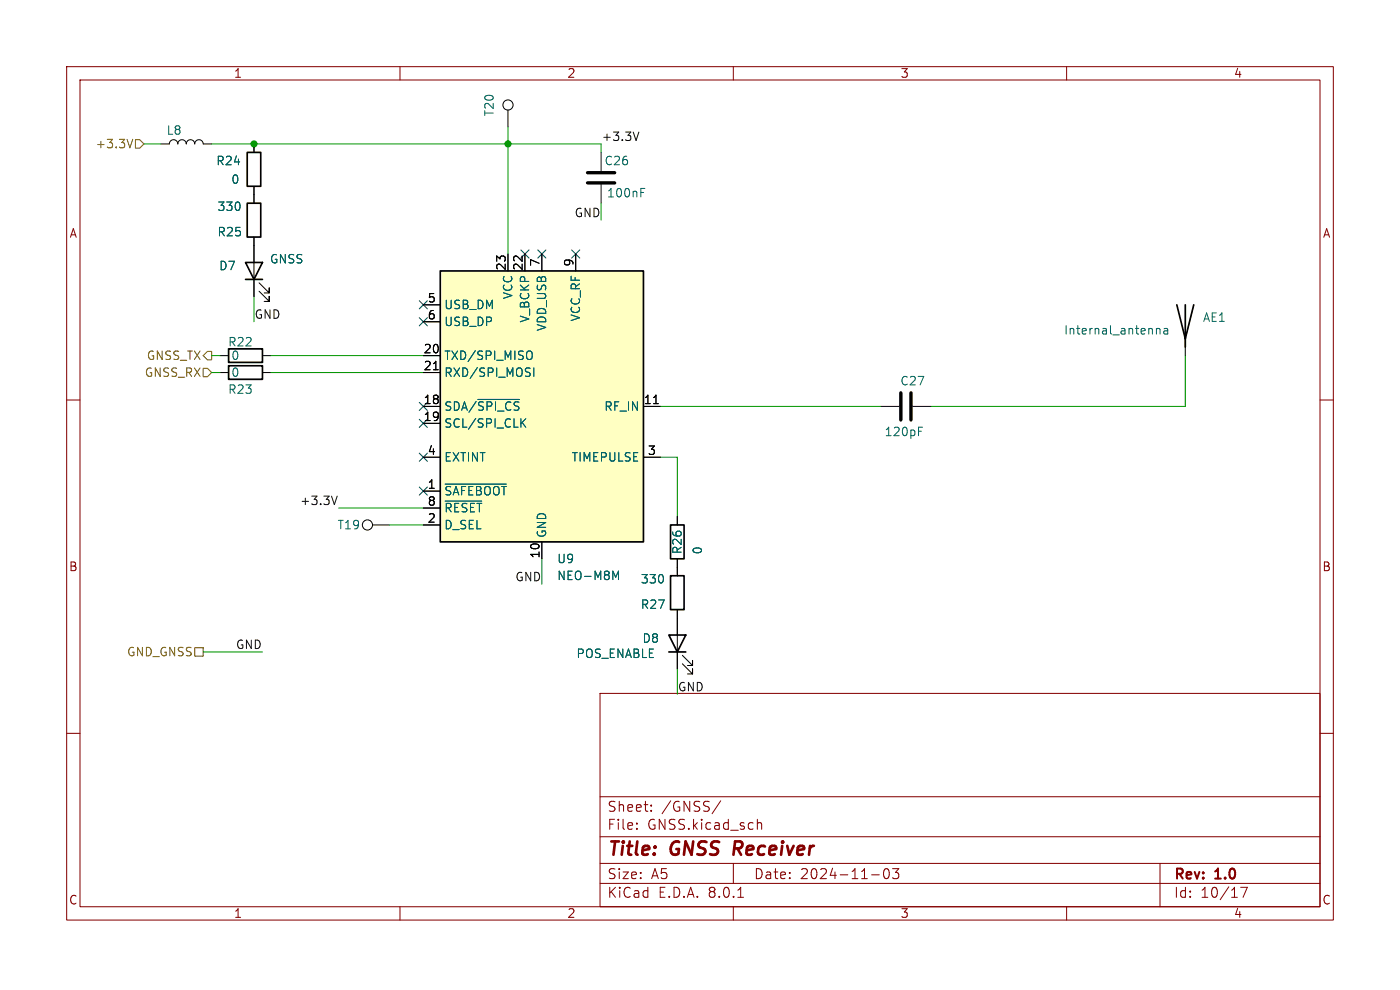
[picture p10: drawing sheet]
<svg xmlns="http://www.w3.org/2000/svg" width="297mm" height="210mm" viewBox="0 0 297 210" stroke-linecap="round" stroke-linejoin="round" font-family="sans-serif">
<g fill="none" stroke="#840000" stroke-width=".22">
<path d="M14.1 14.1h268.8v181.1h-268.8zM17 17h263v175.3h-263zM84.9 14.1v2.9M155.6 14.1v2.9M226.3 14.1v2.9M14.1 84.9h2.9M280 84.9h2.9M14.1 155.6h2.9M127.3 147.1h152.7v45.2h-152.7zM280 155.6h2.9M127.3 177.5h152.7M127.3 169h152.7"/>
<path d="M135.1 175.7v.2M135.1 174.6v.2M138.1 171.9v.2M138.1 170.8v.2M152.9 169.9l-1.8 2.7M160.7 173.8v2.1M160.7 174.7a.53 .53 0 0 1 .9 .1v1.1M84.9 192.3v2.9M127.3 187.4h152.7M127.3 183.2h152.7M155.6 192.3v2.9M155.6 183.2v4.2"/>
<path d="M156.5 190.3h1.2M184.9 185.6h1.6M187.6 184.5l.5-.2a1.33 1.33 0 0 1 0 2.1h-.2a1.29 1.29 0 0 1-.3-1.9zM189.4 184.3h1.3l-.7 .8a.58 .58 0 0 1 .7 .4v.5l-.2 .3-.8 .1-.3-.2M226.3 192.3v2.9M246.1 183.2v9.1M263.2 188.2h1.4l-.9 2.1"/>
</g>
<path d="M155.9 178.5l-.3 2.8" fill="none" stroke="#840000" stroke-width=".57"/>
<g fill="none" stroke="#000" stroke-width=".22">
<path d="M34.1 30.5h1.8a.9 .9 0 0 1 .9-.9 .9 .9 0 0 1 .9 .9 .9 .9 0 0 1 .9-.9 .9 .9 0 0 1 .9 .9 .9 .9 0 0 1 .9-.9 .9 .9 0 0 1 .9 .9 .9 .9 0 0 1 .9-.9 .9 .9 0 0 1 .9 .9h1.8M107.8 23.3v3.6M127.5 32.3v4M127.5 39.2v3.9M53.9 41.3v1.8M53.9 50.3v1.8M46.7 79h1.8M46.7 75.4h1.8M55.7 79h1.8M55.7 75.4h1.8M251.5 71.8v3.6M186.8 86.2h3.9"/>
<path d="M193.6 86.2h4M79 111.4h3.6M143.7 109.6v1.8M143.7 118.5v3.6M143.7 129.3v12.6M144.8 139l2.1 2.2v-1.1v1.1h-1.1M144.8 140.8l2.1 2.2v-1.1v1.1h-1.1"/>
<circle cx="107.8" cy="22.3" r="1.08"/>
<circle cx="78" cy="111.4" r="1.08"/>
</g>
<path d="M52.4 43.1h2.9v7.2h-2.9zM48.5 77.6h7.2v2.9h-7.2zM48.5 74h7.2v2.9h-7.2zM249.7 64.7l1.8 7.1 1.7-7.1M251.5 64.7v8.9M142.3 111.4h2.8v7.1h-2.8zM141.9 134.7h3.6l-1.8 3.6zM141.9 138.3h3.6M142.3 122.1h2.8v7.2h-2.8z" fill="none" stroke="#000" stroke-width=".36"/>
<path d="M136 40h.8M136 40.8h.6M245.3 69.7v1.2M245.3 69.8l.3-.1 .4 .1 .1 1.1M247 69.8h.6l.1 1.1M247.7 70.1l-.6 .1a.35 .35 0 0 0-.2 .3 .35 .35 0 0 0 .2 .4l.6-.1M194.9 91.5h.6M194.9 90.6h.8" fill="none" stroke="#006464" stroke-width=".22"/>
<path d="M124.6 36.6h5.8M124.6 38.8h5.8M191.1 83.3v5.8M193.3 83.3v5.8" fill="none" stroke="#000" stroke-width=".72"/>
<path d="M93.4 57.5h43.1v57.5h-43.1z" fill="#ffffc2"/>
<path d="M52.4 32.3h2.9v7.2h-2.9zM52.1 55.7h3.6l-1.8 3.6zM52.1 59.3h3.6M93.4 57.5h43.1v57.5h-43.1z" fill="none" stroke="#000" stroke-width=".36"/>
<g fill="none" stroke="#000" stroke-width=".22">
<path d="M53.9 30.5v1.8M53.9 39.5v3.6M53.9 50.3v12.6M55 60l2.1 2.1v-1v1h-1.1M107.8 53.9v3.6M111.4 53.9v3.6M114.9 53.9v3.6M122.1 53.9v3.6M55 61.8l2.1 2.1v-1v1h-1.1M89.8 75.4h3.6M89.8 79h3.6M89.8 64.7h3.6"/>
<path d="M89.8 68.3h3.6M91.9 78.4h1.1M89.8 86.2h3.6M89.8 89.8h3.6M89.8 97h3.6M136.5 86.2h3.6M136.5 97h3.6M138.6 85.6h1.1M89.8 104.2h3.6M89.8 111.4h3.6M89.8 107.8h3.6M114.9 114.9v3.6"/>
<path d="M143.7 109.6v1.8M143.7 118.5v3.6M143.7 129.3v5.4M143.7 138.3v3.6"/>
</g>
<path d="M112.1 74.5a.6 .6 0 0 1 .8 .6v.6a.6 .6 0 0 1-.8 .6M113.2 78.1v1.7M101.4 84.7h8.8M110.8 89.6l.7 1M111.5 88.8l-1 1.1M94.4 102.7h13M94.4 106.3h7.8M130 121.2l.6 1.2 .6-1.2v1.8" fill="none" stroke="#006464" stroke-width=".22"/>
<path d="M28.2 29.6l-.6 1.8M28.7 29.6h.9l.9 .9-.9 .9h-.9zM43.1 78.1h.9l.9 .9-.9 .9h-.9zM44 74.5h.9v1.8h-.9l-.9-.9zM41.3 137.4h1.8v1.8h-1.8z" fill="none" stroke="#725600" stroke-width=".22"/>
<path d="M135.5 28l-.6 1.8M71.5 105.2l-.6 1.8" fill="none" stroke="#0f0f0f" stroke-width=".22"/>
<g fill="none" stroke="#009600" stroke-width=".22">
<path d="M30.5 30.5h3.6M44.9 30.5h82.6v1.8M107.8 26.9v27M127.5 43.1v3.6M44.9 79h1.8M44.9 75.4h1.8M53.9 62.9v5.4M57.5 79h32.3M57.5 75.4h32.3M251.5 75.4v10.8h-53.9M140.1 86.2h46.7M140.1 97h3.6v12.6"/>
<path d="M71.8 107.8h18M82.6 111.4h7.2M114.9 118.5v5.4M43.1 138.3h12.6M143.7 141.9v5.4"/>
</g>
<g fill="none" stroke="#000084" stroke-width=".22">
<path d="M110.5 53l1.7 1.7M112.2 53l-1.7 1.7M114.1 53l1.7 1.7M115.8 53l-1.7 1.7M121.3 53l1.7 1.7M123 53l-1.7 1.7M88.9 67.4l1.8 1.7M88.9 63.8l1.8 1.7M90.7 67.4l-1.8 1.7M90.7 63.8l-1.8 1.7M88.9 85.4l1.8 1.7M88.9 88.9l1.8 1.8"/>
<path d="M88.9 96.1l1.8 1.8M90.7 85.4l-1.8 1.7M90.7 88.9l-1.8 1.8M90.7 96.1l-1.8 1.8M88.9 103.3l1.8 1.7M90.7 103.3l-1.8 1.7"/>
</g>
<g fill="#009600" stroke="#009600" stroke-width=".22">
<circle cx="53.9" cy="30.5" r=".65"/>
<circle cx="107.8" cy="30.5" r=".65"/>
</g>
<g font-size="3.9" fill="#840000">
<text x="128.7" y="182.3">Title:</text>
<text x="142.4" y="182.3">GNSS</text>
<text x="156.8" y="182.3">Receiver</text>
</g>
<g font-size="3" fill="#840000">
<text x="128.7" y="172.5">Sheet:</text>
<text x="140.3" y="172.5">/GNSS/</text>
<text x="128.7" y="176.3">File:</text>
<text x="137.3" y="176.3">GNSS.kicad_sch</text>
<text x="128.7" y="190.8">KiCad</text>
<text x="128.7" y="186.8">Size:</text>
<text x="138.1" y="186.8">A5</text>
<text x="139.6" y="190.8">E.D.A.</text>
<text x="150.4" y="190.8">8.0.1</text>
<text x="159.8" y="186.8">Date:</text>
<text x="169.7" y="186.8">2024-11-03</text>
<text x="248.9" y="187.1">Rev:</text>
<text x="248.9" y="190.8">Id:</text>
<text x="254.7" y="190.8">10/17</text>
<text x="257.9" y="187.1">1.0</text>
</g>
<g font-size="2.6" fill="#840000">
<text x="49.5" y="16.8">1</text>
<text x="120.2" y="16.8">2</text>
<text x="190.9" y="16.8">3</text>
<text x="261.6" y="16.8">4</text>
<text x="14.6" y="50.7">A</text>
<text x="280.5" y="50.7">A</text>
<text x="14.5" y="121.5">B</text>
<text x="280.4" y="121.5">B</text>
<text x="14.5" y="192.2">C</text>
<text x="49.5" y="195">1</text>
<text x="120.2" y="195">2</text>
<text x="190.9" y="195">3</text>
<text x="261.6" y="195">4</text>
<text x="280.4" y="192.2">C</text>
</g>
<g font-size="2.5" fill="#006464">
<text x="35.2" y="28.9">L8</text>
<text x="105" y="24.8" transform="rotate(-90 105 24.8)">T20</text>
<text x="45.7" y="35.3">R24</text>
<text x="128.1" y="35.3">C26</text>
<text x="48.9" y="39.3">0</text>
<text x="46" y="45">330</text>
<text x="128.6" y="42.2">100nF</text>
<text x="46" y="50.4">R25</text>
<text x="46.4" y="57.6">D7</text>
<text x="57.1" y="56.2">GNSS</text>
<text x="94.1" y="65.9">USB_DM</text>
<text x="109" y="63.6" transform="rotate(-90 109 63.6)">VCC</text>
<text x="94.1" y="69.5">USB_DP</text>
<text x="112.6" y="68.6" transform="rotate(-90 112.6 68.6)">V_BCKP</text>
<text x="116.2" y="70.4" transform="rotate(-90 116.2 70.4)">VDD_USB</text>
<text x="123.4" y="68.3" transform="rotate(-90 123.4 68.3)">VCC_RF</text>
<text x="225.6" y="71.3">Internal_antenna</text>
<text x="255.1" y="68.6">AE1</text>
<text x="48.3" y="73.8">R22</text>
<text x="48.9" y="76.7">0</text>
<text x="94.1" y="76.7">TXD/SPI_MISO</text>
<text x="48.3" y="83.8">R23</text>
<text x="48.9" y="80.2">0</text>
<text x="94.1" y="80.2">RXD/SPI_MOSI</text>
<text x="190.9" y="82">C27</text>
<text x="94.1" y="87.4">SDA/~{SPI_CS}</text>
<text x="128.1" y="87.4">RF_IN</text>
<text x="94.1" y="91">SCL/SPI_CLK</text>
<text x="187.5" y="92.8">120pF</text>
<text x="94.1" y="98.2">EXTINT</text>
<text x="121.1" y="98.2">TIMEPULSE</text>
<text x="94.1" y="105.4">~{SAFEBOOT}</text>
<text x="71.5" y="112.6">T19</text>
<text x="94.1" y="112.6">D_SEL</text>
<text x="94.1" y="109">~{RESET}</text>
<text x="116.2" y="114.2" transform="rotate(-90 116.2 114.2)">GND</text>
<text x="118.1" y="119.8">U9</text>
<text x="144.9" y="117.7" transform="rotate(-90 144.9 117.7)">R26</text>
<text x="149.2" y="117.7" transform="rotate(-90 149.2 117.7)">0</text>
<text x="118.1" y="123.4">NEO-M8M</text>
<text x="135.8" y="124.1">330</text>
<text x="135.8" y="129.5">R27</text>
<text x="136.2" y="136.6">D8</text>
<text x="122.1" y="139.9">POS_ENABLE</text>
</g>
<g font-size="2.5" fill="#725600">
<text x="20.1" y="31.8">+3.3V</text>
<text x="31" y="76.7">GNSS_TX</text>
<text x="30.6" y="80.2">GNSS_RX</text>
<text x="26.8" y="139.5">GND_GNSS</text>
</g>
<g font-size="2.5" fill="#0f0f0f">
<text x="127.5" y="30">+3.3V</text>
<text x="121.8" y="46.2">GND</text>
<text x="53.9" y="67.8">GND</text>
<text x="63.5" y="107.3">+3.3V</text>
<text x="109.2" y="123.4">GND</text>
<text x="49.9" y="137.8">GND</text>
<text x="143.7" y="146.8">GND</text>
</g>
<g font-size="2.5">
<text x="107.4" y="57.5" transform="rotate(-90 107.4 57.5)">23</text>
<text x="111" y="57.5" transform="rotate(-90 111 57.5)">22</text>
<text x="114.6" y="56.7" transform="rotate(-90 114.6 56.7)">7</text>
<text x="121.8" y="56.7" transform="rotate(-90 121.8 56.7)">9</text>
<text x="90.6" y="64.3">5</text>
<text x="90.6" y="67.9">6</text>
<text x="89.7" y="75.1">20</text>
<text x="89.7" y="78.7">21</text>
<text x="89.7" y="85.9">18</text>
<text x="89.7" y="89.4">19</text>
<text x="136.4" y="85.9">11</text>
<text x="90.6" y="96.6">4</text>
<text x="137.3" y="96.6">3</text>
<text x="90.6" y="103.8">1</text>
<text x="90.6" y="107.4">8</text>
<text x="90.6" y="111">2</text>
<text x="114.6" y="118.6" transform="rotate(-90 114.6 118.6)">10</text>
</g>
</svg>
